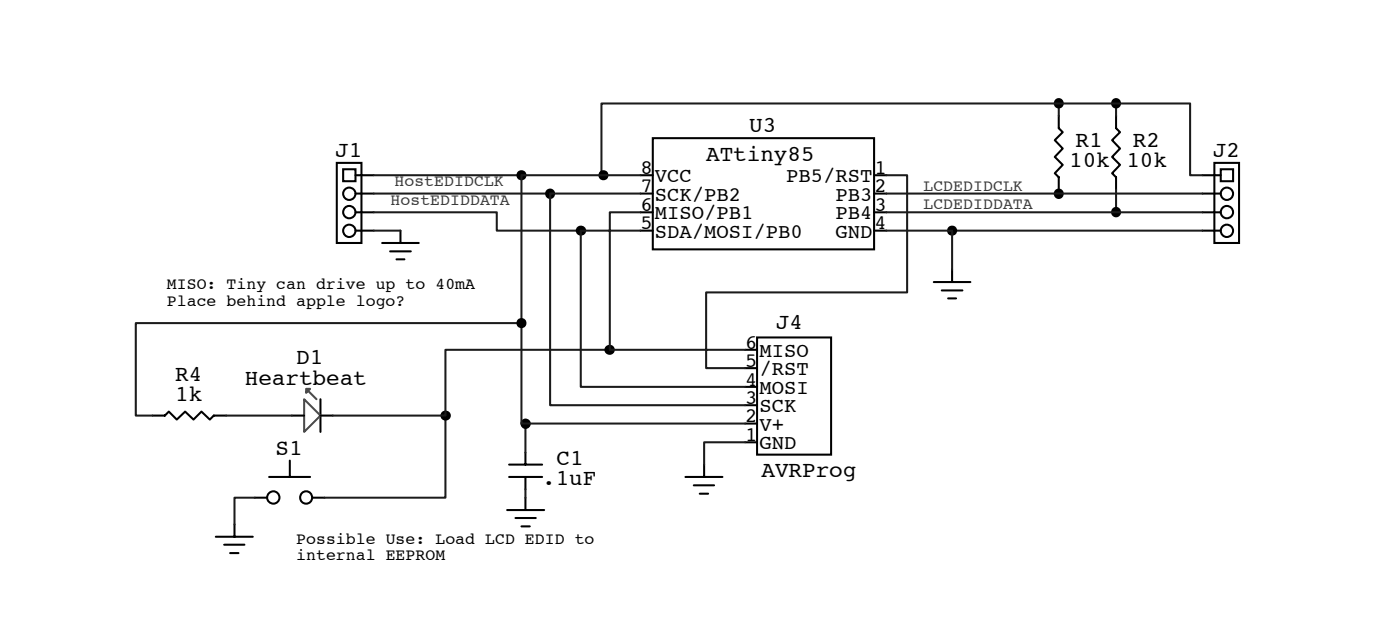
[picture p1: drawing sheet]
<svg xmlns="http://www.w3.org/2000/svg" width="149mm" height="66mm" viewBox="0 0 149 66" stroke-linecap="round" stroke-linejoin="round" font-family="sans-serif">
<path d="M40.6 25.8h3.9M41.5 26.7h2.2M42.2 27.5h.8M42.6 24.5v1.3M53.9 54.2h4M54.2 50.7h3.5M54.2 49.3h3.5M54.8 55h2.2M55.5 55.9h.9M55.9 48.1v1.2M55.9 50.7v1.3M55.9 52.9v1.3" fill="none" stroke="#000" stroke-width=".22"/>
<g fill="#fff" stroke="#000" stroke-width=".22">
<path d="M129.2 17.3h2.6v8.5h-2.6z" fill-rule="evenodd"/>
<path d="M129.8 18h1.4v1.2h-1.4z" fill-rule="evenodd"/>
<circle cx="130.5" cy="20.6" r=".66"/>
<circle cx="130.5" cy="22.5" r=".66"/>
<circle cx="130.5" cy="24.5" r=".66"/>
</g>
<path d="M127.9 18.6h1.9M127.9 20.6h1.9M127.9 22.5h1.9M127.9 24.5h1.9" fill="none" stroke="#000" stroke-width=".22"/>
<g fill="#fff" stroke="#000" stroke-width=".22">
<path d="M35.8 17.3h2.6v8.5h-2.6z" fill-rule="evenodd"/>
<path d="M36.5 18h1.3v1.2h-1.3z" fill-rule="evenodd"/>
<circle cx="37.2" cy="20.6" r=".66"/>
<circle cx="37.2" cy="22.5" r=".66"/>
<circle cx="37.2" cy="24.5" r=".66"/>
</g>
<path d="M37.8 18.6h2M37.8 20.6h2M37.8 22.5h2M37.8 24.5h2M34.1 42.4v3.5" fill="none" stroke="#000" stroke-width=".22"/>
<path d="M32.8 41.5l.9 .9" fill="none" stroke="#4c4c4c" stroke-width=".22"/>
<path d="M32.6 41.3h.4l-.4 .4z" fill="#4c4c4c" stroke="#4c4c4c" stroke-width=".22"/>
<path d="M32.3 42.4l1.8 1.7-1.8 1.8z" fill="#fff" stroke="#4c4c4c" stroke-width=".22"/>
<path d="M28.6 50.7h4.4M30.8 48.9v1.8M31 44.1h1.3M33.2 52.9h1.3M34.1 44.1h1.3" fill="none" stroke="#000" stroke-width=".22"/>
<circle cx="32.5" cy="52.8" r=".65" fill="#fff" stroke="#000" stroke-width=".22"/>
<path d="M27.1 52.9h1.3" fill="none" stroke="#000" stroke-width=".22"/>
<circle cx="29.1" cy="52.8" r=".65" fill="#fff" stroke="#000" stroke-width=".22"/>
<path d="M99.3 30h3.9M100.2 30.8h2.2M100.8 31.7h.9M101.3 28.6v1.4M23 57h3.9M23.8 57.9h2.2M24.5 58.7h.9M24.9 55.7v1.3M72.9 50.7h3.9M73.8 51.5h2.2M74.4 52.4h.9M74.9 49.3v1.4" fill="none" stroke="#000" stroke-width=".22"/>
<path d="M80.5 35.8h7.9v12.5h-7.9z" fill-rule="evenodd" fill="#fff" stroke="#000" stroke-width=".22"/>
<path d="M79.3 39.1h1.2M79.3 37.2h1.2M79.3 47h1.2M79.3 45h1.2M79.3 43h1.2M79.3 41.1h1.2" fill="none" stroke="#000" stroke-width=".22"/>
<path d="M69.4 14.7h23.6v11.8h-23.6z" fill-rule="evenodd" fill="#fff" stroke="#000" stroke-width=".22"/>
<path d="M68.1 18.6h1.3M93 18.6h1.3M112.6 12.3v1.3l.4 .4-.8 .9 .8 .9-.8 .9 .8 .8-.8 .9 .4 .4v1.3M118.7 12.3v1.3l.4 .4-.8 .9 .8 .9-.8 .9 .8 .8-.8 .9 .4 .4v1.3M68.1 20.6h1.3M68.1 22.5h1.3M68.1 24.5h1.3M93 20.6h1.3M93 22.5h1.3M93 24.5h1.3M16.2 44.1h1.3l.5-.4 .8 .9 .9-.9 .9 .9 .8-.9 .9 .9 .4-.5h1.4" fill="none" stroke="#000" stroke-width=".22"/>
<g fill="none" stroke="#1b1b1b" stroke-width=".22">
<path d="M39.8 18.6h15.7M64.2 18.6h-.2v-7.6h62.6v7.6h1.3M68.1 18.6h-12.6v26.4h23.8M94.3 18.6h2.2v12.5h-21.4v8h4.2M112.6 11v1.3M118.7 11v1.3M39.8 22.5h13v2h9M39.8 24.5h2.8M39.8 20.6h18.7M55.5 34.3h-41.1v9.8h1.8M64.9 37.2h-17.5v6.9h-12M68.1 24.5h-6.3v16.6h17.5"/>
<path d="M68.1 20.6h-9.6v22.4h20.8M68.1 22.5h-3.2v14.7h14.4M94.3 24.5h7v4.1M94.3 22.5h33.6M94.3 20.6h33.6M101.3 24.5h26.6M112.6 20.1v.5M118.7 20.1v2.4M24.1 44.1h6.9M27.1 52.9h-2.2v2.8M47.4 44.1v8.8h-12.9M55.9 45v3.1"/>
<path d="M55.9 52v.9M79.3 47h-4.4v2.3"/>
</g>
<g fill="#000" stroke="#000" stroke-width=".22">
<circle cx="55.5" cy="18.6" r=".43"/>
<circle cx="64.2" cy="18.6" r=".43"/>
<circle cx="112.6" cy="11" r=".44"/>
<circle cx="118.7" cy="11" r=".44"/>
<circle cx="55.5" cy="34.3" r=".43"/>
<circle cx="58.5" cy="20.6" r=".44"/>
<circle cx="61.8" cy="24.5" r=".44"/>
<circle cx="64.9" cy="37.2" r=".43"/>
<circle cx="101.3" cy="24.5" r=".43"/>
<circle cx="112.6" cy="20.6" r=".44"/>
<circle cx="118.7" cy="22.5" r=".44"/>
<circle cx="47.4" cy="44.1" r=".44"/>
<circle cx="55.9" cy="45" r=".44"/>
</g>
<g font-size="2.4">
<text x="35.7" y="16.7">J1</text>
<text x="75.1" y="17.1">ATtiny85</text>
<text x="79.7" y="14">U3</text>
<text x="113.7" y="17.7">10k</text>
<text x="114.4" y="15.6">R1</text>
<text x="119.8" y="17.7">10k</text>
<text x="120.5" y="15.6">R2</text>
<text x="129" y="16.7">J2</text>
<text x="82.5" y="35">J4</text>
<text x="18.6" y="40.4">R4</text>
<text x="26" y="40.9">Heartbeat</text>
<text x="31.5" y="38.7">D1</text>
<text x="18.6" y="42.6">1k</text>
<text x="29.3" y="48.3">S1</text>
<text x="57.7" y="51.5">.1uF</text>
<text x="59.2" y="49.3">C1</text>
<text x="81" y="50.7">AVRProg</text>
</g>
<g font-size="2.2">
<text x="68.1" y="22.4">6</text>
<text x="68.1" y="20.4">7</text>
<text x="68.1" y="18.5">8</text>
<text x="69.6" y="23.3">MISO/PB1</text>
<text x="69.6" y="21.3">SCK/PB2</text>
<text x="69.6" y="19.3">VCC</text>
<text x="83.6" y="19.3">PB5/RST</text>
<text x="88.9" y="21.3">PB3</text>
<text x="88.9" y="23.3">PB4</text>
<text x="93" y="18.5">1</text>
<text x="93" y="20.4">2</text>
<text x="93" y="22.4">3</text>
<text x="68.1" y="24.4">5</text>
<text x="69.6" y="25.3">SDA/MOSI/PB0</text>
<text x="88.9" y="25.3">GND</text>
<text x="93" y="24.4">4</text>
<text x="79.3" y="41">4</text>
<text x="79.3" y="39">5</text>
<text x="79.3" y="37">6</text>
<text x="80.8" y="41.8">MOSI</text>
<text x="80.8" y="39.9">/RST</text>
<text x="80.8" y="37.9">MISO</text>
<text x="79.3" y="46.8">1</text>
<text x="79.3" y="44.9">2</text>
<text x="79.3" y="42.9">3</text>
<text x="80.8" y="47.7">GND</text>
<text x="80.8" y="45.7">V+</text>
<text x="80.8" y="43.8">SCK</text>
</g>
<g font-size="1.7" fill="#3b3b3b">
<text x="41.5" y="21.8">HostEDIDDATA</text>
<text x="42" y="19.8">HostEDIDCLK</text>
<text x="98.2" y="22.2">LCDEDIDDATA</text>
<text x="98.2" y="20.3">LCDEDIDCLK</text>
</g>
<g font-size="1.7">
<text x="17.7" y="30.7">MISO: Tiny can drive up to 40mA</text>
<text x="17.7" y="32.5">Place behind apple logo?</text>
<text x="31.5" y="57.8">Possible Use: Load LCD EDID to</text>
<text x="31.5" y="59.5">internal EEPROM</text>
</g>
</svg>
